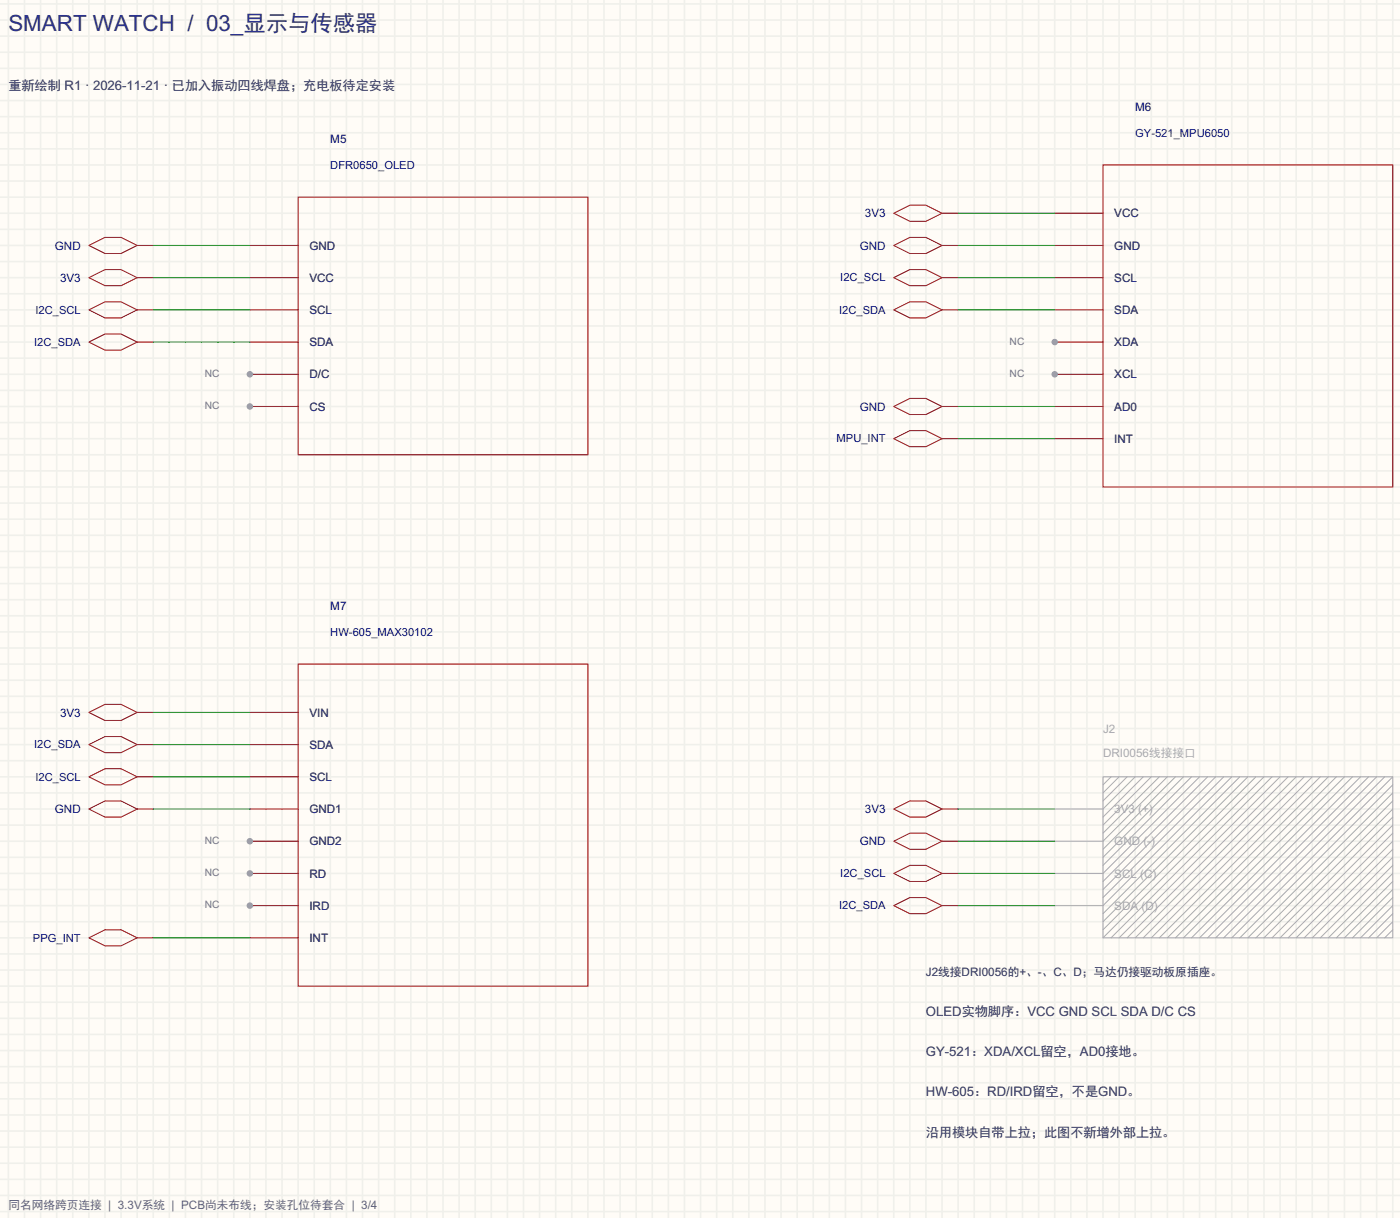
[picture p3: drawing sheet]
<svg xmlns="http://www.w3.org/2000/svg" width="221mm" height="192mm" viewBox="0 0 221 192" stroke-linecap="round" stroke-linejoin="round" font-family="sans-serif">
<path d="M0 0h220.9v192.1h-220.9z" fill="#fffcf7"/>
<g fill="none" stroke="#f0f0eb" stroke-width=".25">
<path d="M0 .6h220.9M0 3.2h220.9M0 5.7h220.9M0 8.2h220.9M0 10.8h220.9M0 13.3h220.9M0 15.9h220.9M0 18.4h220.9M1.3 0v192.1M3.9 0v192.1M6.4 0v192.1M8.9 0v192.1"/>
<path d="M11.5 0v192.1M14 0v192.1M16.6 0v192.1M19.1 0v192.1M21.6 0v192.1M24.2 0v192.1M26.7 0v192.1M29.3 0v192.1M31.8 0v192.1M34.3 0v192.1M36.9 0v192.1M39.4 0v192.1"/>
<path d="M42 0v192.1M44.5 0v192.1M47 0v192.1M49.6 0v192.1M52.1 0v192.1M54.7 0v192.1M57.2 0v192.1M59.7 0v192.1M62.3 0v192.1M64.8 0v192.1M67.4 0v192.1M69.9 0v192.1"/>
<path d="M72.4 0v192.1M75 0v192.1M77.5 0v192.1M80.1 0v192.1M82.6 0v192.1M85.1 0v192.1M87.7 0v192.1M90.2 0v192.1M92.8 0v192.1M95.3 0v192.1M97.8 0v192.1M100.4 0v192.1"/>
<path d="M102.9 0v192.1M105.5 0v192.1M108 0v192.1M110.5 0v192.1M113.1 0v192.1M115.6 0v192.1M118.2 0v192.1M120.7 0v192.1M123.2 0v192.1M125.8 0v192.1M128.3 0v192.1M130.9 0v192.1"/>
<path d="M133.4 0v192.1M135.9 0v192.1M138.5 0v192.1M141 0v192.1M143.6 0v192.1M146.1 0v192.1M148.6 0v192.1M151.2 0v192.1M153.7 0v192.1M156.3 0v192.1M158.8 0v192.1M161.3 0v192.1"/>
<path d="M163.9 0v192.1M166.4 0v192.1M169 0v192.1M171.5 0v192.1M174 0v192.1M176.6 0v192.1M179.1 0v192.1M181.7 0v192.1M184.2 0v192.1M186.7 0v192.1M189.3 0v192.1M191.8 0v192.1"/>
<path d="M194.4 0v192.1M196.9 0v192.1M199.4 0v192.1M202 0v192.1M204.5 0v192.1M207.1 0v192.1M209.6 0v192.1M212.1 0v192.1M214.7 0v192.1M217.2 0v192.1M219.8 0v192.1M0 20.9h220.9"/>
<path d="M0 23.5h220.9M0 26h220.9M0 28.6h220.9M0 31.1h220.9M0 33.6h220.9M0 36.2h220.9M0 38.7h220.9M0 41.3h220.9M0 43.8h220.9M0 46.3h220.9M0 48.9h220.9M0 51.4h220.9"/>
<path d="M0 54h220.9M0 56.5h220.9M0 59h220.9M0 61.6h220.9M0 64.1h220.9M0 66.7h220.9M0 69.2h220.9M0 71.7h220.9M0 74.3h220.9M0 76.8h220.9M0 79.4h220.9M0 81.9h220.9"/>
<path d="M0 84.4h220.9M0 87h220.9M0 89.5h220.9M0 92.1h220.9M0 94.6h220.9M0 97.1h220.9M0 99.7h220.9M0 102.2h220.9M0 104.8h220.9M0 107.3h220.9M0 109.8h220.9M0 112.4h220.9"/>
<path d="M0 114.9h220.9M0 117.5h220.9M0 120h220.9M0 122.5h220.9M0 125.1h220.9M0 127.6h220.9M0 130.2h220.9M0 132.7h220.9M0 135.2h220.9M0 137.8h220.9M0 140.3h220.9M0 142.9h220.9"/>
<path d="M0 145.4h220.9M0 147.9h220.9M0 150.5h220.9M0 153h220.9M0 155.6h220.9M0 158.1h220.9M0 160.6h220.9M0 163.2h220.9M0 165.7h220.9M0 168.3h220.9M0 170.8h220.9M0 173.3h220.9"/>
<path d="M0 175.9h220.9M0 178.4h220.9M0 181h220.9M0 183.5h220.9M0 186h220.9M0 188.6h220.9M0 191.1h220.9"/>
</g>
<g fill="none" stroke="#ababab" stroke-width=".16">
<path d="M174 122.5h45.8v25.4h-45.8zM175.3 122.5l-1.3 1.3M176.6 122.5l-2.6 2.6M177.9 122.5l-3.9 3.9M179.1 122.5l-5.1 5.1h-7.6M180.4 122.5l-6.4 6.4M181.7 122.5l-7.7 7.7M182.9 122.5l-8.9 8.9M184.2 122.5l-10.2 10.2h-7.6M185.5 122.5l-11.5 11.5M186.7 122.5l-12.7 12.7M188 122.5l-14 14"/>
<path d="M189.3 122.5l-15.3 15.3h-7.6M190.6 122.5l-16.6 16.6M191.8 122.5l-17.8 17.8M193.1 122.5l-19.1 19.1M194.4 122.5l-20.4 20.4h-7.6M195.6 122.5l-21.6 21.6M196.9 122.5l-22.9 22.9M198.2 122.5l-24.2 24.2M199.4 122.5l-25.4 25.4M200.7 122.5l-25.4 25.4M202 122.5l-25.4 25.4M203.3 122.5l-25.4 25.4"/>
<path d="M204.5 122.5l-25.4 25.4M205.8 122.5l-25.4 25.4M207.1 122.5l-25.4 25.4M208.3 122.5l-25.4 25.4M209.6 122.5l-25.4 25.4M210.9 122.5l-25.4 25.4M212.1 122.5l-25.4 25.4M213.4 122.5l-25.4 25.4M214.7 122.5l-25.4 25.4M216 122.5l-25.4 25.4M217.2 122.5l-25.4 25.4M218.5 122.5l-25.4 25.4"/>
<path d="M219.8 122.5l-25.4 25.4M219.8 123.8l-24.2 24.1M219.8 125.1l-22.9 22.8M219.8 126.4l-21.6 21.5M219.8 127.6l-20.4 20.3M219.8 128.9l-19.1 19M219.8 130.2l-17.8 17.7M219.8 131.4l-16.5 16.5M219.8 132.7l-15.3 15.2M219.8 134l-14 13.9M219.8 135.2l-12.7 12.7M219.8 136.5l-11.5 11.4"/>
<path d="M219.8 137.8l-10.2 10.1M219.8 139.1l-8.9 8.8M219.8 140.3l-7.7 7.6M219.8 141.6l-6.4 6.3M219.8 142.9l-5.1 5M219.8 144.1l-3.8 3.8M219.8 145.4l-2.6 2.5M219.8 146.7l-1.3 1.2"/>
</g>
<path d="M39.4 112.4h7.6M39.4 117.5h7.6M39.4 122.5h7.6M39.4 127.6h7.6M39.4 132.7h7.6" fill="none" stroke="#870000" stroke-width=".16"/>
<circle cx="39.4" cy="132.7" r=".51" fill="#999"/>
<path d="M39.4 137.8h7.6" fill="none" stroke="#870000" stroke-width=".16"/>
<circle cx="39.4" cy="137.8" r=".51" fill="#999"/>
<path d="M39.4 142.9h7.6" fill="none" stroke="#870000" stroke-width=".16"/>
<circle cx="39.4" cy="142.9" r=".51" fill="#999"/>
<path d="M166.4 33.6h7.6M166.4 38.7h7.6M166.4 43.8h7.6M166.4 48.9h7.6M166.4 54h7.6M39.4 147.9h7.6" fill="none" stroke="#870000" stroke-width=".16"/>
<path d="M47 104.8h45.8v50.8h-45.8z" fill="none" stroke="#a10000" stroke-width=".16"/>
<circle cx="166.4" cy="54" r=".51" fill="#999"/>
<path d="M166.4 59h7.6" fill="none" stroke="#870000" stroke-width=".16"/>
<circle cx="166.4" cy="59" r=".51" fill="#999"/>
<path d="M39.4 38.7h7.6M39.4 43.8h7.6M39.4 48.9h7.6M39.4 54h7.6M39.4 59h7.6M166.4 64.1h7.6M166.4 69.2h7.6" fill="none" stroke="#870000" stroke-width=".16"/>
<path d="M174 26h45.8v50.8h-45.8z" fill="none" stroke="#a10000" stroke-width=".16"/>
<circle cx="39.4" cy="59" r=".51" fill="#999"/>
<path d="M39.4 64.1h7.6" fill="none" stroke="#870000" stroke-width=".16"/>
<circle cx="39.4" cy="64.1" r=".51" fill="#999"/>
<g fill="none" stroke="#a10000" stroke-width=".16">
<path d="M14 38.7l2.6-1.2h2.5l2.5 1.2-2.5 1.3h-2.5zM47 31.1h45.8v40.6h-45.8zM141 38.7l2.6-1.2h2.5l2.5 1.2-2.5 1.3h-2.5zM141 33.6l2.6-1.2h2.5l2.5 1.2-2.5 1.3h-2.5zM14 43.8l2.6-1.3h2.5l2.5 1.3-2.5 1.3h-2.5zM14 48.9l2.6-1.3h2.5l2.5 1.3-2.5 1.3h-2.5zM14 54l2.6-1.3h2.5l2.5 1.3-2.5 1.2h-2.5zM141 48.9l2.6-1.3h2.5l2.5 1.3-2.5 1.3h-2.5zM141 43.8l2.6-1.3h2.5l2.5 1.3-2.5 1.3h-2.5zM141 64.1l2.6-1.2h2.5l2.5 1.2-2.5 1.3h-2.5zM141 69.2l2.6-1.3h2.5l2.5 1.3-2.5 1.3h-2.5zM14 112.4l2.6-1.3h2.5l2.5 1.3-2.5 1.3h-2.5z"/>
<path d="M14 117.5l2.6-1.3h2.5l2.5 1.3-2.5 1.2h-2.5zM14 122.5l2.6-1.2h2.5l2.5 1.2-2.5 1.3h-2.5zM14 127.6l2.6-1.2h2.5l2.5 1.2-2.5 1.3h-2.5zM141 137.8l2.6-1.3h2.5l2.5 1.3-2.5 1.3h-2.5zM141 127.6l2.6-1.2h2.5l2.5 1.2-2.5 1.3h-2.5zM141 132.7l2.6-1.3h2.5l2.5 1.3-2.5 1.3h-2.5zM14 147.9l2.6-1.2h2.5l2.5 1.2-2.5 1.3h-2.5zM141 142.9l2.6-1.3h2.5l2.5 1.3-2.5 1.2h-2.5z"/>
</g>
<g fill="none" stroke="#870000" stroke-width=".16">
<path d="M21.6 38.7h2.6M148.6 38.7h2.6M148.6 33.6h2.6M21.6 48.9h2.6M21.6 43.8h2.6M21.6 54h2.6M148.6 48.9h2.6M148.6 43.8h2.6M148.6 64.1h2.6M148.6 69.2h2.6M21.6 112.4h2.6M21.6 117.5h2.6"/>
<path d="M21.6 122.5h2.6M21.6 127.6h2.6M148.6 137.8h2.6M148.6 127.6h2.6M148.6 132.7h2.6M21.6 147.9h2.6M148.6 142.9h2.6"/>
</g>
<g fill="none" stroke="#008700" stroke-width=".16">
<path d="M24.2 38.7h15.2M151.2 38.7h15.2M151.2 33.6h15.2M24.2 43.8h15.2M24.2 48.9h15.2M24.2 54h15.2M151.2 43.8h15.2M151.2 48.9h15.2M151.2 64.1h15.2M151.2 69.2h15.2M24.2 117.5h15.2M24.2 112.4h15.2"/>
<path d="M24.2 127.6h15.2M24.2 122.5h15.2M151.2 127.6h15.2M151.2 137.8h15.2M151.2 132.7h15.2M24.2 147.9h15.2M151.2 142.9h15.2"/>
</g>
<g font-size="3.5" fill="#17365d">
<text x="1.3" y="4.9">SM</text>
<text x="6.6" y="4.9">A</text>
<text x="9" y="4.9">R</text>
<text x="11.5" y="4.9">T</text>
<text x="14.7" y="4.9">WAT</text>
<text x="22.5" y="4.9">C</text>
<text x="25.1" y="4.9">H</text>
<text x="29.6" y="4.9">/</text>
<text x="32.5" y="4.9">0</text>
<text x="34.5" y="4.9">3_显示</text>
<text x="45.5" y="4.9">与传</text>
<text x="52.5" y="4.9">感器</text>
</g>
<g font-size="2.1" fill="#333">
<text x="1.3" y="14.2">重新绘制 R</text>
<text x="11.7" y="14.2">1 ·</text>
<text x="14.7" y="14.2">20</text>
<text x="17" y="14.2">26</text>
<text x="19.3" y="14.2">-11-21 ·</text>
<text x="27.1" y="14.2">已加入振动</text>
<text x="37.5" y="14.2">四</text>
<text x="39.6" y="14.2">线焊盘；充</text>
<text x="49.9" y="14.2">电板待定安</text>
<text x="60.3" y="14.2">装</text>
<text x="146.1" y="160.2">OL</text>
<text x="148.9" y="160.2">ED</text>
<text x="151.7" y="160.2">实</text>
<text x="153.8" y="160.2">物脚序：VCC</text>
<text x="167.1" y="160.2">GND</text>
<text x="172.2" y="160.2">SCL</text>
<text x="176.8" y="160.2">SD</text>
<text x="179.7" y="160.2">A</text>
<text x="181.7" y="160.2">D/C C</text>
<text x="187.3" y="160.2">S</text>
<text x="146.1" y="166.6">GY</text>
<text x="149.1" y="166.6">-521：X</text>
<text x="156.7" y="166.6">DA/X</text>
<text x="161.5" y="166.6">CL</text>
<text x="164.2" y="166.6">留空，A</text>
<text x="171.8" y="166.6">D0</text>
<text x="174.4" y="166.6">接地。</text>
<text x="146.1" y="172.9">HW-6</text>
<text x="151.4" y="172.9">05：RD/</text>
<text x="159.3" y="172.9">IR</text>
<text x="161.4" y="172.9">D留空，</text>
<text x="169.1" y="172.9">不是GND。</text>
<text x="146.1" y="179.3">沿用模块自带上拉；此图不新增外部上拉。</text>
</g>
<g font-size="1.8" fill="#000080">
<text x="179.1" y="17.5">M6</text>
<text x="52.1" y="22.6">M5</text>
<text x="52.1" y="96.3">M7</text>
</g>
<g font-size="1.8" fill="#00f">
<text x="179.1" y="21.5">GY-521_MPU6050</text>
<text x="52.1" y="26.6">DFR0650_OLED</text>
<text x="136.5" y="34.3">3V3</text>
<text x="8.7" y="39.4">GND</text>
<text x="135.7" y="39.4">GND</text>
<text x="9.5" y="44.5">3V3</text>
<text x="132.6" y="44.4">I2C_SCL</text>
<text x="5.6" y="49.5">I2C_SCL</text>
<text x="132.4" y="49.5">I2C_SDA</text>
<text x="5.4" y="54.6">I2C_SDA</text>
<text x="135.7" y="64.8">GND</text>
<text x="132" y="69.8">MPU_INT</text>
<text x="52.1" y="100.3">HW-605_MAX30102</text>
<text x="9.5" y="113">3V3</text>
<text x="5.4" y="118.1">I2C_SDA</text>
<text x="5.6" y="123.1">I2C_SCL</text>
<text x="8.7" y="128.3">GND</text>
<text x="136.5" y="128.3">3V3</text>
<text x="135.7" y="133.4">GND</text>
<text x="132.4" y="143.5">I2C_SDA</text>
<text x="132.6" y="138.4">I2C_SCL</text>
<text x="5.2" y="148.5">PPG_INT</text>
</g>
<g font-size="1.8">
<text x="175.8" y="34.3">VCC</text>
<text x="48.8" y="39.4">GND</text>
<text x="175.8" y="39.4">GND</text>
<text x="48.8" y="44.5">VCC</text>
<text x="175.8" y="44.5">SCL</text>
<text x="48.8" y="49.5">SCL</text>
<text x="175.8" y="49.5">SDA</text>
<text x="48.8" y="54.6">SDA</text>
<text x="48.8" y="59.7">D/C</text>
<text x="175.8" y="54.6">XDA</text>
<text x="175.8" y="59.7">XCL</text>
<text x="48.8" y="64.8">CS</text>
<text x="175.8" y="64.8">AD0</text>
<text x="175.8" y="69.9">INT</text>
<text x="48.8" y="113">VIN</text>
<text x="48.8" y="118.1">SDA</text>
<text x="48.8" y="123.2">SCL</text>
<text x="48.8" y="128.3">GND1</text>
<text x="48.8" y="133.4">GND2</text>
<text x="48.8" y="138.4">RD</text>
<text x="48.8" y="143.5">IRD</text>
<text x="48.8" y="148.6">INT</text>
</g>
<g font-size="1.8" fill="#ababab">
<text x="174" y="115.6">J2</text>
<text x="174" y="119.4">DR</text>
<text x="176.7" y="119.4">I00</text>
<text x="179.3" y="119.4">56线接接</text>
<text x="186.8" y="119.4">口</text>
<text x="175.8" y="128.3">3V3 (+)</text>
<text x="175.8" y="133.4">GND (-)</text>
<text x="175.8" y="138.4">SCL (C)</text>
<text x="175.8" y="143.5">SDA (D)</text>
</g>
<g font-size="1.8" fill="#333">
<text x="146.1" y="153.9">J2线接</text>
<text x="151.7" y="153.9">DRI0056</text>
<text x="159" y="153.9">的+、-</text>
<text x="164.4" y="153.9">、C、</text>
<text x="169.4" y="153.9">D；马</text>
<text x="174.4" y="153.9">达仍接驱</text>
<text x="181.8" y="153.9">动板原插座。</text>
</g>
<g font-size="1.8" fill="#666">
<text x="1.3" y="190.8">同名网</text>
<text x="6.8" y="190.8">络跨页连</text>
<text x="14.2" y="190.8">接</text>
<text x="17.1" y="190.8">| 3</text>
<text x="19.6" y="190.8">.3V系</text>
<text x="24.2" y="190.8">统</text>
<text x="27.1" y="190.8">| P</text>
<text x="29.8" y="190.8">CB尚未布线</text>
<text x="39.7" y="190.8">；安装孔</text>
<text x="47.1" y="190.8">位待套</text>
<text x="52.6" y="190.8">合</text>
<text x="55.5" y="190.8">| 3/4</text>
</g>
<g font-size="1.6" fill="#777">
<text x="32.3" y="59.5">NC</text>
<text x="159.3" y="54.4">NC</text>
<text x="159.3" y="59.5">NC</text>
<text x="32.3" y="64.6">NC</text>
<text x="32.3" y="133.2">NC</text>
<text x="32.3" y="143.3">NC</text>
<text x="32.3" y="138.2">NC</text>
</g>
</svg>
